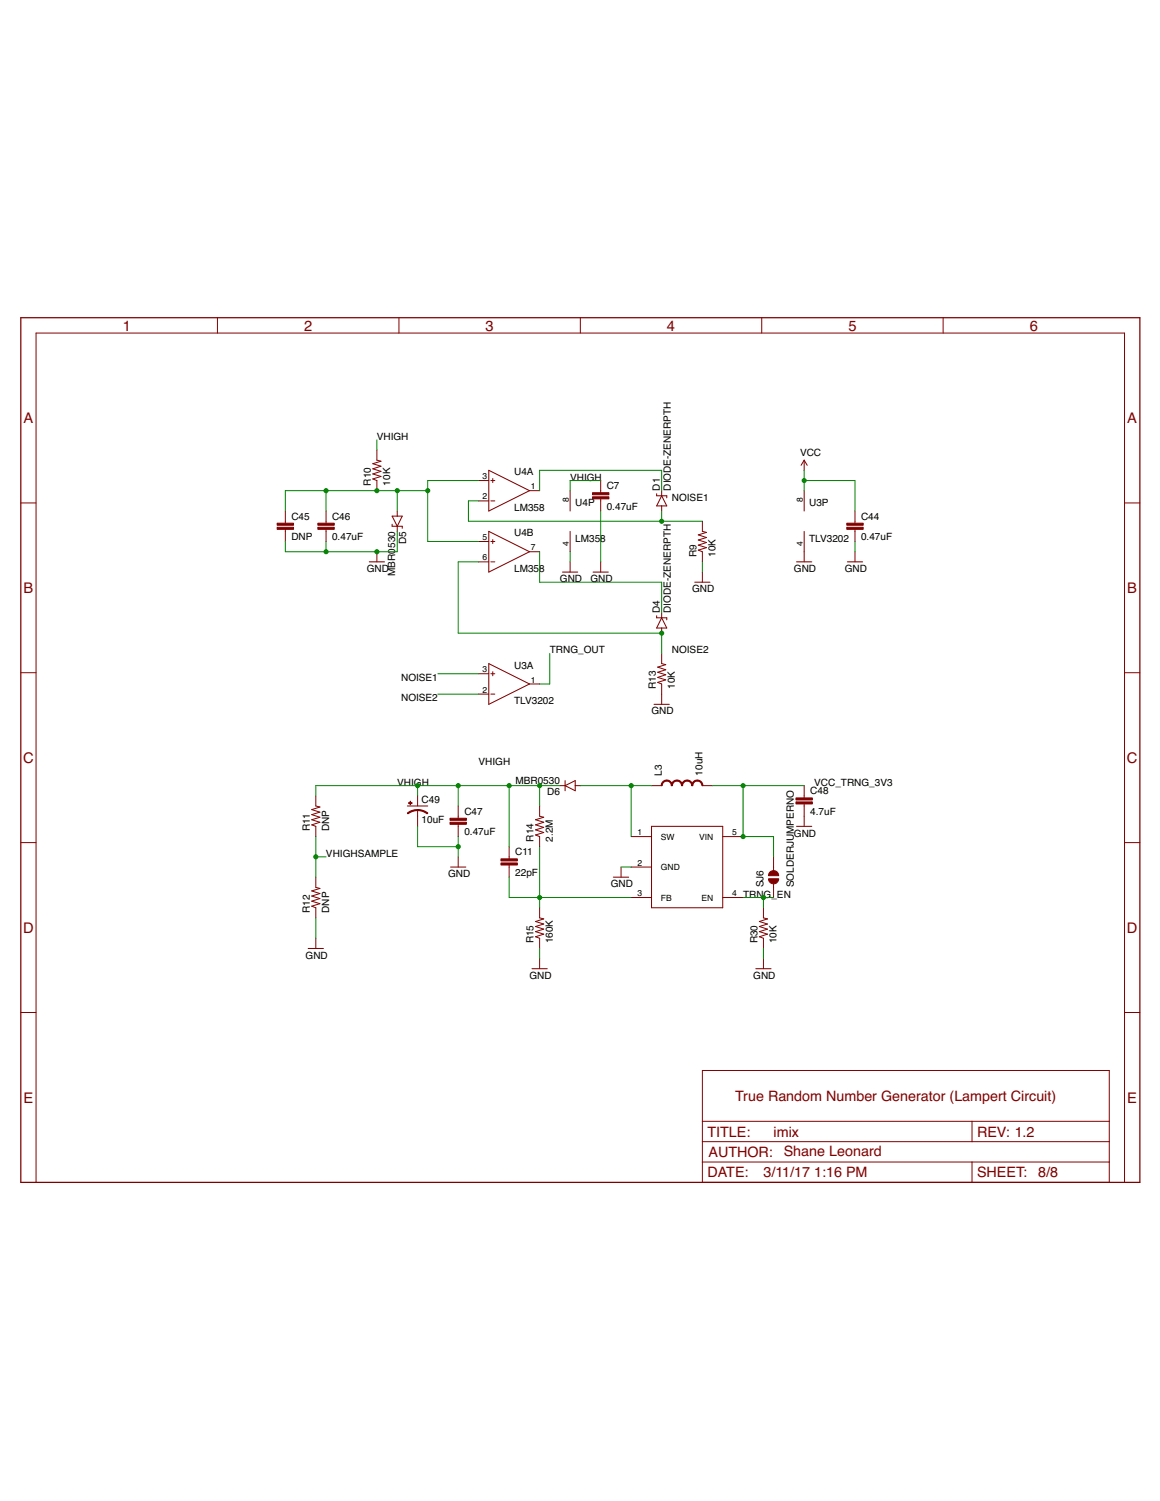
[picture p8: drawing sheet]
<svg xmlns="http://www.w3.org/2000/svg" width="216mm" height="279mm" viewBox="0 0 216 279" stroke-linecap="round" stroke-linejoin="round" font-family="sans-serif">
<g fill="none" stroke="#800000" stroke-width=".19">
<path d="M40.5 59.1v2.9M74.3 59.1v2.9M108 59.1v2.9M141.8 59.1v2.9M175.5 59.1v2.9M3.9 93.6h2.8M53.1 95.1v2.3M53.1 98.5v2.3M60.7 95.1v2.3M60.7 98.5v2.3M70.1 83.8v1.9l.8 .2-1.5 .4 1.5 .5-1.5 .5 1.5 .4-1.5 .5 1.5 .5-1.5 .5 .7 .3v1.8M73 96.1h1.9l-1 1.9z"/>
<path d="M73 97.6v.4h1.9v.3M73.9 95.1v1M73.9 98v.9M89.1 89.5h1.9M89.1 93.2h1.9M91 87.5l7.6 3.8-7.6 3.8zM91 98.9l7.6 3.8-7.6 3.8zM91.4 89.5h.7M91.4 93.2h.7M91.7 89.1v.7M98.6 91.3h1.8M106.1 91.3v3.8"/>
<path d="M106.1 98.9v3.8M111.8 89.5v2.2M111.8 92.9v2.2M122.2 91.9v.4h1.9v.4M123.1 92.3l1 1.9h-1.9zM123.1 91.3v1M123.1 94.2v.9M130.7 97v1.9l.8 .2-1.5 .5 1.5 .5-1.5 .4 1.5 .5-1.5 .5 1.5 .4-1.5 .5 .7 .3v1.9M149.7 85.7v1.8M149.7 91.3v3.8M149.7 98.9v5.7M149.7 85.7l.5 .9"/>
<path d="M149.7 85.7l-.6 .9M159.1 95.1v2.3M159.1 98.5v2.3M209.3 93.6h2.9M68.7 104.6h2.9M70.1 102.7v1.9M89.1 100.8h1.9M89.1 104.6h1.9M91.4 100.8h.7M91.4 104.6h.7M91.7 100.4v.8M98.6 102.7h1.8"/>
<path d="M104.7 106.5h2.8M106.1 104.6v1.9M110.4 106.5h2.8M111.8 104.6v1.9M122.2 114.6v.4h1.9v.4M123.1 114.1v.9M123.1 116.9v1M123.1 115l1 1.9h-1.9zM129.3 108.4h2.8M130.7 106.5v1.9M148.3 104.6h2.8M157.7 104.6h2.8"/>
<path d="M159.1 102.7v1.9M3.9 125.2h2.8M89.1 125.4h1.9M89.1 129.2h1.9M91 123.5l7.6 3.8-7.6 3.8zM91.4 125.4h.7M91.4 129.2h.7M91.7 125v.8M98.6 127.3h1.8M121.7 131.1h2.9M123.1 121.6v1.9l.8 .2-1.5 .5 1.5 .5-1.5 .4 1.5 .5-1.5 .5 1.5 .5-1.5 .4 .7 .3v3.8M209.3 125.2h2.9"/>
<path d="M3.9 156.8h2.8M58.8 148.1v1.9l.7 .2-1.5 .5 1.5 .5-1.5 .4 1.5 .5-1.5 .5 1.5 .5-1.5 .4 .8 .3v1.9M75.8 150h3.8M77.7 148.1v1.9M77.7 150.8v3M85.3 150v2.3M85.3 153.4v2.3M85.3 159.5v1.9M94.8 157.6v2.3M100.4 150v1.9l.8 .2-1.5 .5 1.5 .5-1.5 .4 1.5 .5-1.5 .5 1.5 .5-1.5 .4 .7 .3v1.9M104.2 146.2h1M105.2 146.2l1.9-.9v1.9z"/>
<path d="M105.2 145.3v1.9M107.1 146.2h.9M117.5 155.7h3.8M121.3 153.8h13.2v15.2h-13.2zM121.3 146.2h1.8M130.7 146.2h1.9M134.5 155.7h3.8M144 159.5v2.6M148.3 153.8h2.8M149.7 146.2v2.3M149.7 149.6v4.2M209.3 156.8h2.9"/>
<path d="M57.4 176.6h2.8M58.8 163.3v1.9l.7 .2-1.5 .4 1.5 .5-1.5 .5 1.5 .5-1.5 .4 1.5 .5-1.5 .5 .8 .3v1.9M58.8 174.6v2M83.9 161.4h2.8M94.8 161v2.3M100.4 169v1.9l.8 .1-1.5 .5 1.5 .5-1.5 .5 1.5 .5-1.5 .4 1.5 .5-1.5 .5 .7 .2v2M100.4 178.4v1.9M114.2 163.3h2.8M115.6 161.4v1.9M117.5 161.4h3.8M117.5 167.1h3.8M134.5 167.1h3.8"/>
<path d="M142.1 169v1.9l.8 .1-1.6 .5 1.6 .5-1.6 .5 1.6 .5-1.6 .4 1.6 .5-1.6 .5 .8 .2v2M142.1 178.4v1.9M144 164.5v2.6M3.9 188.5h2.8M99 180.3h2.9M130.7 199.3h75.8v20.8h-75.8zM140.7 180.3h2.8M209.3 188.5h2.9M130.7 212.5h75.8M130.7 216.3h75.8M130.7 208.7h75.8M180.9 208.7v3.8"/>
<path d="M180.9 216.3v3.8M6.7 220.1v-158.1h202.6v158.1"/>
</g>
<g fill="#800000" stroke="#800000" stroke-width=".19">
<path d="M59.2 98.1h3v.4h-3z"/>
<path d="M59.2 97.4h3v.4h-3z"/>
<path d="M51.6 98.1h3v.4h-3z"/>
<path d="M51.6 97.4h3v.4h-3z"/>
<path d="M157.6 98.1h3.1v.4h-3.1z"/>
<path d="M157.6 97.4h3.1v.4h-3.1z"/>
<path d="M110.3 92.5h3v.4h-3z"/>
<path d="M110.3 91.7h3v.4h-3z"/>
<path d="M93.2 160.6h3.1v.4h-3.1z"/>
<path d="M93.2 159.9h3.1v.4h-3.1z"/>
<path d="M83.8 153.1h3v.3h-3z"/>
<path d="M83.8 152.3h3v.4h-3z"/>
<path d="M148.1 149.3h3.1v.3h-3.1z"/>
<path d="M148.1 148.5h3.1v.4h-3.1z"/>
<path d="M76 149.4l.7 .1z"/>
<path d="M76.3 149.1l.1 .7z"/>
</g>
<g fill="#800000" stroke="#800000" stroke-width=".19">
<path d="M123.3 145.6l.4-.3 .4-.1v.2l-.4 .1-.3 .3-.1 .4h-.2z" fill-rule="evenodd"/>
<path d="M124.1 145.2l.4 .1 .4 .3 .2 .6h-.2l-.2-.6-.6-.2z" fill-rule="evenodd"/>
<path d="M125.2 145.6l.4-.3 .4-.1v.2l-.4 .1-.3 .3-.2 .4h-.2z" fill-rule="evenodd"/>
<path d="M126 145.2h.1a1.04 1.04 0 0 1 .9 1h-.1l-.2-.4-.3-.3-.4-.1z" fill-rule="evenodd"/>
<path d="M127.1 145.6l.4-.3 .4-.1v.2l-.4 .1-.4 .3-.1 .4h-.1z" fill-rule="evenodd"/>
<path d="M127.9 145.2l.4 .1 .4 .3 .2 .6h-.2l-.1-.4-.3-.3-.4-.1z" fill-rule="evenodd"/>
<path d="M128.9 145.6l.5-.3 .4-.1v.2l-.5 .1-.2 .3-.2 .4h-.2z" fill-rule="evenodd"/>
<path d="M129.8 145.2h.1a1.04 1.04 0 0 1 .9 1h-.2l-.1-.4-.3-.3-.4-.1z" fill-rule="evenodd"/>
<path d="M77.7 150.7l1.4 .3 .5 .3-.1 .2a2.78 2.78 0 0 0-1.8-.6z" fill-rule="evenodd"/>
<path d="M75.8 151.3l.5-.3 .8-.3h.6v.2a3.1 3.1 0 0 0-1.8 .6z" fill-rule="evenodd"/>
<path d="M143.3 162.4a.96 .96 0 0 1 1-.3 .96 .96 0 0 1 .6 .9h-1.9z" fill-rule="evenodd"/>
<path d="M143 163.6h1.9a.94 .94 0 0 1-.9 .9 .94 .94 0 0 1-1-.9z" fill-rule="evenodd"/>
</g>
<path d="M3.9 59.1h208.3v161h-208.3z" fill="none" stroke="#800000" stroke-width=".23"/>
<g fill="none" stroke="#008000" stroke-width=".19">
<path d="M60.7 91.3v3.8M70.1 81.9v1.9M73.9 91.3v3.8M73.9 98.9v3.8h-20.8v-1.9M79.6 91.3h-26.5v3.8M89.1 89.5h-9.5v11.3h9.5M89.1 93.2h-1.9v3.8h43.5M100.4 91.3v-3.8h22.7v3.8M111.8 89.5h-5.7v1.8M111.8 95.1v9.5M123.1 95.1v1.9M149.7 89.5h9.4v5.6"/>
<path d="M149.7 87.5v3.8M60.7 100.8v1.9M89.1 104.6h-3.8v13.3h37.8v3.7M100.4 102.7v5.7h22.7v5.7M106.1 102.7v1.9M130.7 104.6v1.9M159.1 100.8v1.9M81.5 125.4h7.6M81.5 129.2h7.6M102.3 121.6v5.7h-1.9M58.8 155.7v7.6M58.8 159.5h1.9"/>
<path d="M77.7 146.2v1.9M77.7 153.8v3.8h7.6M85.3 146.2v3.8M85.3 155.7v3.8M94.8 146.2v11.4M100.4 146.2v3.8M100.4 157.6v11.4M104.2 146.2h-45.4v1.9M108 146.2h13.3M117.5 146.2v9.5M132.6 146.2h17.1M138.3 146.2v9.5h5.7v3.8"/>
<path d="M58.8 170.9v3.7M94.8 163.3v3.8h22.7M100.4 176.6v1.8M115.6 161.4h1.9M138.3 167.1h5.7M142.1 167.1v1.9M142.1 176.6v1.8"/>
</g>
<g fill="#008000" stroke="#008000" stroke-width=".19">
<circle cx="100.4" cy="146.2" r=".38"/>
<circle cx="94.8" cy="146.2" r=".38"/>
<circle cx="85.3" cy="146.2" r=".38"/>
<circle cx="77.7" cy="146.2" r=".38"/>
<circle cx="70.1" cy="102.7" r=".38"/>
<circle cx="60.7" cy="102.7" r=".38"/>
<circle cx="85.3" cy="157.6" r=".38"/>
<circle cx="123.1" cy="97" r=".38"/>
<circle cx="123.1" cy="117.9" r=".38"/>
<circle cx="70.1" cy="91.3" r=".38"/>
<circle cx="79.6" cy="91.3" r=".38"/>
<circle cx="60.7" cy="91.3" r=".38"/>
<circle cx="73.9" cy="91.3" r=".38"/>
<circle cx="117.5" cy="146.2" r=".38"/>
<circle cx="100.4" cy="167.1" r=".38"/>
<circle cx="142.1" cy="167.1" r=".38"/>
<circle cx="58.8" cy="159.5" r=".38"/>
<circle cx="138.3" cy="146.2" r=".38"/>
<circle cx="138.3" cy="155.7" r=".38"/>
<circle cx="149.7" cy="89.5" r=".38"/>
</g>
<g font-size="2.7" fill="#800000">
<text x="22.8" y="61.5">1</text>
<text x="56.6" y="61.5">2</text>
<text x="90.4" y="61.5">3</text>
<text x="124.1" y="61.5">4</text>
<text x="157.9" y="61.5">5</text>
<text x="191.7" y="61.5">6</text>
<text x="4.4" y="78.8">A</text>
<text x="209.8" y="78.8">A</text>
<text x="4.4" y="110.4">B</text>
<text x="209.8" y="110.4">B</text>
<text x="4.3" y="142">C</text>
<text x="209.8" y="142">C</text>
<text x="4.3" y="173.6">D</text>
<text x="209.8" y="173.6">D</text>
<text x="4.4" y="205.3">E</text>
<text x="136.8" y="204.9">True Random Number Generator (Lampert Circuit)</text>
<text x="209.8" y="205.3">E</text>
<text x="131.7" y="211.6">TITLE:</text>
<text x="131.9" y="215.4">AUTHOR:</text>
<text x="144" y="211.6">imix</text>
<text x="145.9" y="215.2">Shane Leonard</text>
<text x="181.8" y="211.6">REV: 1.2</text>
<text x="131.7" y="219.1">DATE:</text>
<text x="142.1" y="219.1">3/11/17</text>
<text x="151.5" y="219.1">1:16 PM</text>
<text x="181.8" y="219.1">SHEET:</text>
<text x="193.2" y="219.1">8/8</text>
</g>
<g font-size="1.9">
<text x="70.1" y="81.9">VHIGH</text>
<text x="95.7" y="88.5">U4A</text>
<text x="106.1" y="89.4">VHIGH</text>
<text x="148.9" y="84.9">VCC</text>
<text x="69" y="90.4" transform="rotate(-90 69 90.4)">R10</text>
<text x="72.6" y="90.4" transform="rotate(-90 72.6 90.4)">10K</text>
<text x="95.7" y="95.1">LM358</text>
<text x="107.1" y="94.2">U4P</text>
<text x="112.9" y="94.8">0.47uF</text>
<text x="112.9" y="91.1">C7</text>
<text x="122.8" y="91.3" transform="rotate(-90 122.8 91.3)">D1</text>
<text x="124.9" y="91.3" transform="rotate(-90 124.9 91.3)">DIODE-ZENERPTH</text>
<text x="125" y="93.2">NOISE1</text>
<text x="150.6" y="94.2">U3P</text>
<text x="54.2" y="100.5">DNP</text>
<text x="54.2" y="96.7">C45</text>
<text x="61.8" y="100.5">0.47uF</text>
<text x="61.8" y="96.7">C46</text>
<text x="75.6" y="101.3" transform="rotate(-90 75.6 101.3)">D5</text>
<text x="95.7" y="99.9">U4B</text>
<text x="107.1" y="100.8">LM358</text>
<text x="150.6" y="100.8">TLV3202</text>
<text x="160.3" y="100.5">0.47uF</text>
<text x="160.3" y="96.7">C44</text>
<text x="68.2" y="106.5">GND</text>
<text x="73.5" y="107.2" transform="rotate(-90 73.5 107.2)">MBR0530</text>
<text x="95.7" y="106.5">LM358</text>
<text x="129.6" y="103.6" transform="rotate(-90 129.6 103.6)">R9</text>
<text x="133.2" y="103.6" transform="rotate(-90 133.2 103.6)">10K</text>
<text x="147.8" y="106.5">GND</text>
<text x="157.2" y="106.5">GND</text>
<text x="104.2" y="108.4">GND</text>
<text x="109.9" y="108.4">GND</text>
<text x="128.8" y="110.3">GND</text>
<text x="122.8" y="114.1" transform="rotate(-90 122.8 114.1)">D4</text>
<text x="124.9" y="114.1" transform="rotate(-90 124.9 114.1)">DIODE-ZENERPTH</text>
<text x="95.7" y="124.5">U3A</text>
<text x="102.3" y="121.6">TRNG_OUT</text>
<text x="125" y="121.6">NOISE2</text>
<text x="74.7" y="126.8">NOISE1</text>
<text x="74.7" y="130.5">NOISE2</text>
<text x="95.7" y="131.1">TLV3202</text>
<text x="122" y="128.3" transform="rotate(-90 122 128.3)">R13</text>
<text x="125.6" y="128.3" transform="rotate(-90 125.6 128.3)">10K</text>
<text x="121.3" y="133">GND</text>
<text x="89.1" y="142.5">VHIGH</text>
<text x="73.9" y="146.2">VHIGH</text>
<text x="78.5" y="149.6">C49</text>
<text x="95.9" y="145.9">MBR0530</text>
<text x="101.9" y="147.9">D6</text>
<text x="123.2" y="144.4" transform="rotate(-90 123.2 144.4)">L3</text>
<text x="130.7" y="144.4" transform="rotate(-90 130.7 144.4)">10uH</text>
<text x="150.8" y="147.9">C48</text>
<text x="151.6" y="146.2">VCC_TRNG_3V3</text>
<text x="57.7" y="154.8" transform="rotate(-90 57.7 154.8)">R11</text>
<text x="61.2" y="154.8" transform="rotate(-90 61.2 154.8)">DNP</text>
<text x="78.5" y="153.2">10uF</text>
<text x="86.4" y="155.4">0.47uF</text>
<text x="86.4" y="151.6">C47</text>
<text x="147.8" y="155.7">GND</text>
<text x="150.8" y="151.6">4.7uF</text>
<text x="60.7" y="159.5">VHIGHSAMPLE</text>
<text x="95.9" y="159.2">C11</text>
<text x="99.3" y="156.7" transform="rotate(-90 99.3 156.7)">R14</text>
<text x="102.9" y="156.7" transform="rotate(-90 102.9 156.7)">2.2M</text>
<text x="83.4" y="163.3">GND</text>
<text x="95.9" y="163">22pF</text>
<text x="113.7" y="165.2">GND</text>
<text x="138.3" y="167.1">TRNG_EN</text>
<text x="142.1" y="165.2" transform="rotate(-90 142.1 165.2)">SJ6</text>
<text x="147.8" y="165.2" transform="rotate(-90 147.8 165.2)">SOLDERJUMPERNO</text>
<text x="57.7" y="169.9" transform="rotate(-90 57.7 169.9)">R12</text>
<text x="61.2" y="169.9" transform="rotate(-90 61.2 169.9)">DNP</text>
<text x="56.9" y="178.4">GND</text>
<text x="99.3" y="175.6" transform="rotate(-90 99.3 175.6)">R15</text>
<text x="102.9" y="175.6" transform="rotate(-90 102.9 175.6)">160K</text>
<text x="141" y="175.6" transform="rotate(-90 141 175.6)">R30</text>
<text x="144.6" y="175.6" transform="rotate(-90 144.6 175.6)">10K</text>
<text x="98.5" y="182.2">GND</text>
<text x="140.2" y="182.2">GND</text>
</g>
<g font-size="1.6">
<text x="89.8" y="89.2">3</text>
<text x="89.8" y="93">2</text>
<text x="98.8" y="91.1">1</text>
<text x="105.9" y="93.4" transform="rotate(-90 105.9 93.4)">8</text>
<text x="149.4" y="93.4" transform="rotate(-90 149.4 93.4)">8</text>
<text x="89.8" y="100.5">5</text>
<text x="105.9" y="101.5" transform="rotate(-90 105.9 101.5)">4</text>
<text x="149.4" y="101.5" transform="rotate(-90 149.4 101.5)">4</text>
<text x="89.8" y="104.3">6</text>
<text x="98.8" y="102.4">7</text>
<text x="89.8" y="125.2">3</text>
<text x="89.8" y="128.9">2</text>
<text x="98.8" y="127">1</text>
<text x="118.6" y="155.4">1</text>
<text x="136.3" y="155.4">5</text>
<text x="118.6" y="161.1">2</text>
<text x="123" y="156.3">SW</text>
<text x="123" y="162">GND</text>
<text x="130.1" y="156.3">VIN</text>
<text x="118.6" y="166.8">3</text>
<text x="123" y="167.6">FB</text>
<text x="130.6" y="167.6">EN</text>
<text x="136.3" y="166.8">4</text>
</g>
</svg>
